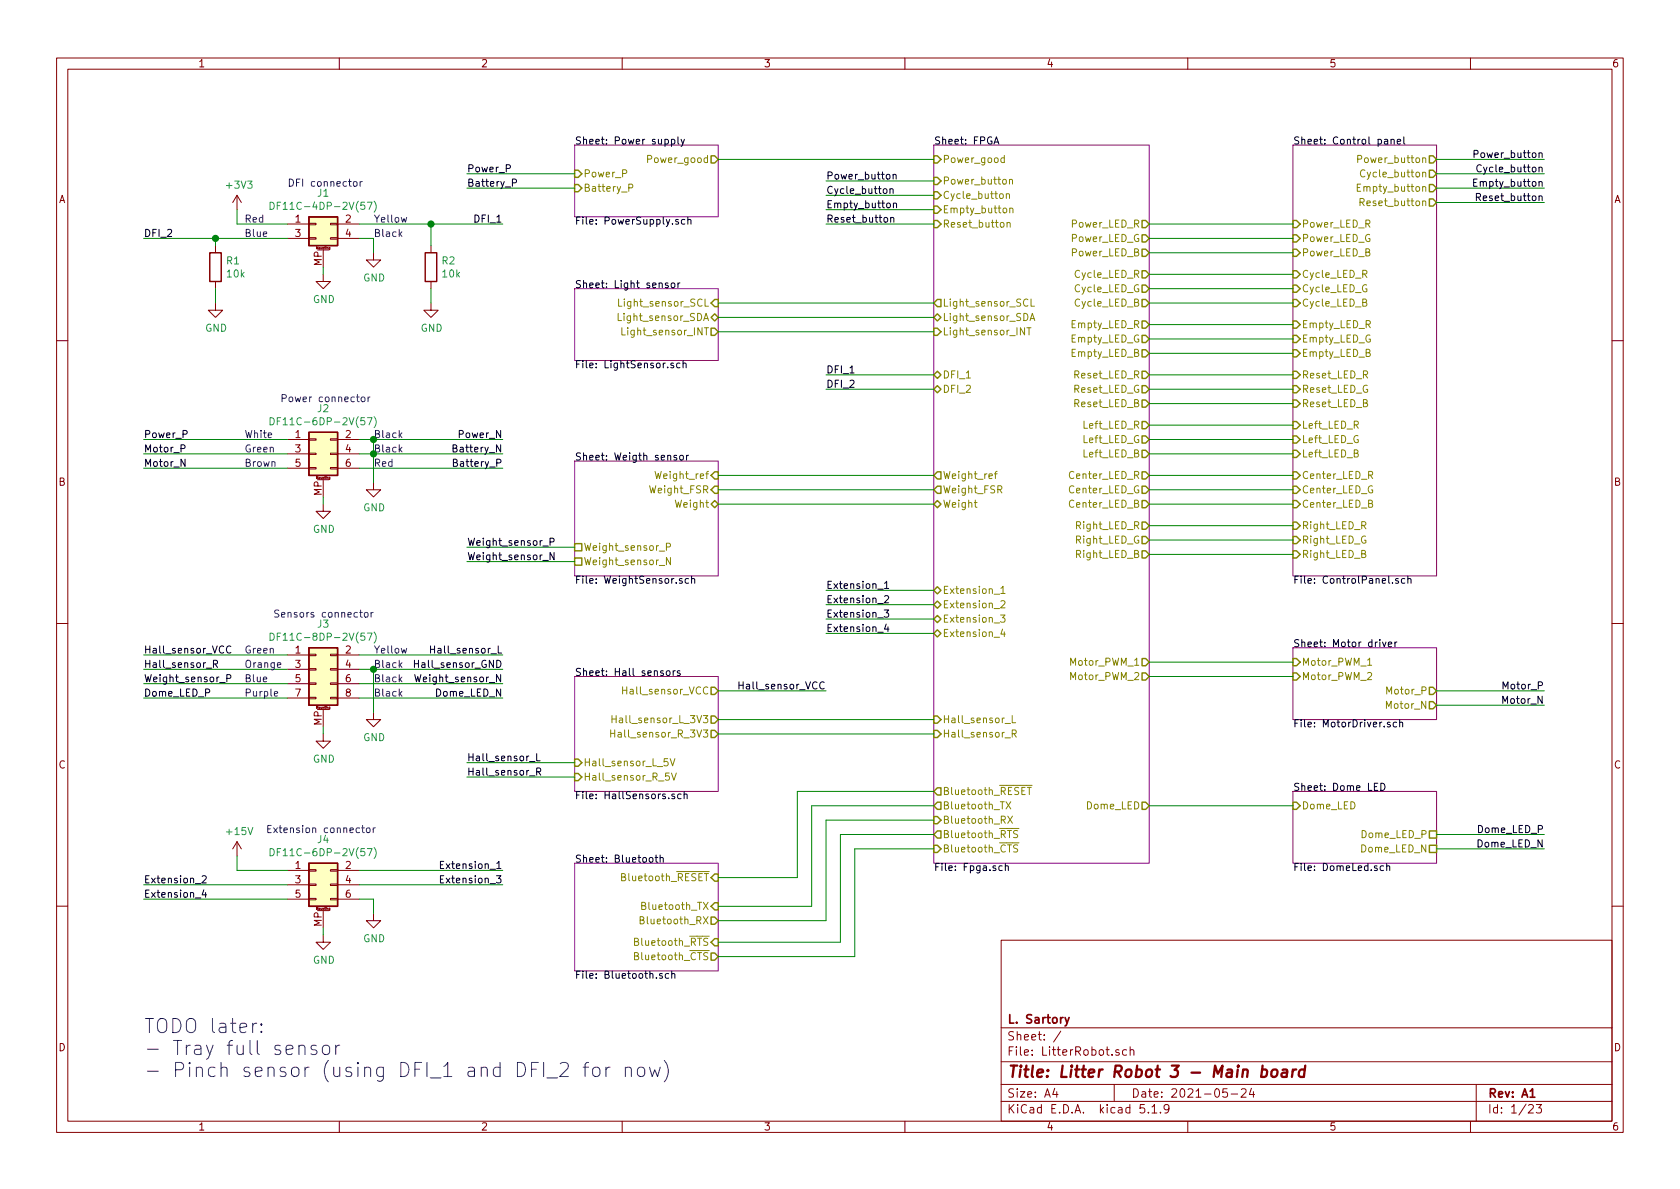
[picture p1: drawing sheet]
EESchema Schematic File Version 4
EELAYER 30 0
EELAYER END
$Descr A4 11693 8268
encoding utf-8
Sheet 1 23
Title "Litter Robot 3 - Main board"
Date "2021-05-24"
Rev "A1"
Comp "L. Sartory"
Comment1 ""
Comment2 ""
Comment3 ""
Comment4 ""
$EndDescr
$Comp
L Connector_Generic_MountingPin:Conn_02x03_Odd_Even_MountingPin J2
U 1 1
P 2200 3150
F 0 "J2" H 2250 3467 50  0000 C CNN
F 1 "DF11C-6DP-2V(57)" H 2250 3376 50  0000 C CNN
F 2 "LitterRobot:Hirose_DF11C-6DP-2V(57)" H 2200 3150 50  0001 C CNN
F 3 "https://www.hirose.com/en/product/document?clcode=CL0543-0683-4-57&productname=DF11C-6DP-2V(57)&series=DF11&documenttype=2DDrawing&lang=en&documentid=0000926113" H 2200 3150 50  0001 C CNN
F 4 "DF11C-6DP-2V(57)" H 2200 3150 50  0001 C CNN "Part_number"
	1    2200 3150
	1    0    0    -1  
$EndComp
Wire Wire Line
	2250 1850 2250 1900
$Comp
L power:GND #PWR03
U 1 1
P 2250 1900
F 0 "#PWR03" H 2250 1650 50  0001 C CNN
F 1 "GND" H 2255 1727 50  0000 C CNN
F 2 "" H 2250 1900 50  0001 C CNN
F 3 "" H 2250 1900 50  0001 C CNN
	1    2250 1900
	1    0    0    -1  
$EndComp
$Comp
L Connector_Generic_MountingPin:Conn_02x02_Odd_Even_MountingPin J1
U 1 1
P 2200 1550
F 0 "J1" H 2250 1767 50  0000 C CNN
F 1 "DF11C-4DP-2V(57)" H 2250 1676 50  0000 C CNN
F 2 "LitterRobot:Hirose_DF11C-4DP-2V(57)" H 2200 1550 50  0001 C CNN
F 3 "https://www.hirose.com/en/product/document?clcode=CL0543-0682-1-57&productname=DF11C-4DP-2V(57)&series=DF11&documenttype=2DDrawing&lang=en&documentid=0000926110" H 2200 1550 50  0001 C CNN
F 4 "DF11C-4DP-2V(57)" H 2200 1550 50  0001 C CNN "Part_number"
	1    2200 1550
	1    0    0    -1  
$EndComp
Wire Wire Line
	2250 3450 2250 3500
$Comp
L power:GND #PWR07
U 1 1
P 2250 3500
F 0 "#PWR07" H 2250 3250 50  0001 C CNN
F 1 "GND" H 2255 3327 50  0000 C CNN
F 2 "" H 2250 3500 50  0001 C CNN
F 3 "" H 2250 3500 50  0001 C CNN
	1    2250 3500
	1    0    0    -1  
$EndComp
Wire Wire Line
	2250 5050 2250 5100
$Comp
L power:GND #PWR09
U 1 1
P 2250 5100
F 0 "#PWR09" H 2250 4850 50  0001 C CNN
F 1 "GND" H 2255 4927 50  0000 C CNN
F 2 "" H 2250 5100 50  0001 C CNN
F 3 "" H 2250 5100 50  0001 C CNN
	1    2250 5100
	1    0    0    -1  
$EndComp
Text Notes 1700 1550 0    50   ~ 0
Red
Text Notes 1700 1650 0    50   ~ 0
Blue
Text Notes 2600 1550 0    50   ~ 0
Yellow
Text Notes 2600 1650 0    50   ~ 0
Black
Text Notes 2000 1300 0    50   ~ 0
DFI connector
Text Notes 1950 2800 0    50   ~ 0
Power connector
Text Notes 1700 3050 0    50   ~ 0
White
Text Notes 1700 3150 0    50   ~ 0
Green
Text Notes 1700 3250 0    50   ~ 0
Brown
Text Notes 1900 4300 0    50   ~ 0
Sensors connector
Text Notes 1700 4550 0    50   ~ 0
Green
Text Notes 1700 4650 0    50   ~ 0
Orange
Text Notes 2600 4550 0    50   ~ 0
Yellow
Text Notes 1700 4750 0    50   ~ 0
Blue
Text Notes 1700 4850 0    50   ~ 0
Purple
Text Notes 2600 4650 0    50   ~ 0
Black
Text Notes 2600 4750 0    50   ~ 0
Black
Text Notes 2600 4850 0    50   ~ 0
Black
$Comp
L power:GND #PWR08
U 1 1
P 2600 4950
F 0 "#PWR08" H 2600 4700 50  0001 C CNN
F 1 "GND" H 2605 4777 50  0000 C CNN
F 2 "" H 2600 4950 50  0001 C CNN
F 3 "" H 2600 4950 50  0001 C CNN
	1    2600 4950
	1    0    0    -1  
$EndComp
Wire Wire Line
	2500 4650 2600 4650
Text Notes 2600 3250 0    50   ~ 0
Red
Text Notes 2600 3050 0    50   ~ 0
Black
Text Notes 2600 3150 0    50   ~ 0
Black
Text Label 1000 4650 0    50   ~ 0
Hall_sensor_R
Text Label 3500 4550 2    50   ~ 0
Hall_sensor_L
$Sheet
S 4000 1000 1000 500 
U 603F1DCE
F0 "Power supply" 50
F1 "PowerSupply.sch" 50
F2 "Power_good" O R 5000 1100 50 
F3 "Power_P" I L 4000 1200 50 
F4 "Battery_P" I L 4000 1300 50 
$EndSheet
$Sheet
S 6500 1000 1500 5000
U 603F1F4D
F0 "FPGA" 50
F1 "Fpga.sch" 50
F2 "Motor_PWM_1" O R 8000 4600 50 
F3 "Motor_PWM_2" O R 8000 4700 50 
F4 "Cycle_button" I L 6500 1350 50 
F5 "Empty_button" I L 6500 1450 50 
F6 "Reset_button" I L 6500 1550 50 
F7 "Cycle_LED_R" O R 8000 1900 50 
F8 "Cycle_LED_G" O R 8000 2000 50 
F9 "Power_good" I L 6500 1100 50 
F10 "Cycle_LED_B" O R 8000 2100 50 
F11 "Empty_LED_R" O R 8000 2250 50 
F12 "Empty_LED_G" O R 8000 2350 50 
F13 "Empty_LED_B" O R 8000 2450 50 
F14 "Reset_LED_R" O R 8000 2600 50 
F15 "Reset_LED_G" O R 8000 2700 50 
F16 "Reset_LED_B" O R 8000 2800 50 
F17 "Left_LED_R" O R 8000 2950 50 
F18 "Left_LED_G" O R 8000 3050 50 
F19 "Left_LED_B" O R 8000 3150 50 
F20 "Center_LED_R" O R 8000 3300 50 
F21 "Center_LED_G" O R 8000 3400 50 
F22 "Center_LED_B" O R 8000 3500 50 
F23 "Right_LED_R" O R 8000 3650 50 
F24 "Right_LED_G" O R 8000 3750 50 
F25 "Right_LED_B" O R 8000 3850 50 
F26 "Power_button" I L 6500 1250 50 
F27 "Power_LED_B" O R 8000 1750 50 
F28 "Power_LED_G" O R 8000 1650 50 
F29 "Power_LED_R" O R 8000 1550 50 
F30 "Dome_LED" O R 8000 5600 50 
F31 "Light_sensor_SDA" B L 6500 2200 50 
F32 "Light_sensor_SCL" O L 6500 2100 50 
F33 "Light_sensor_INT" I L 6500 2300 50 
F34 "Extension_1" B L 6500 4100 50 
F35 "Extension_2" B L 6500 4200 50 
F36 "Extension_3" B L 6500 4300 50 
F37 "Extension_4" B L 6500 4400 50 
F38 "DFI_1" B L 6500 2600 50 
F39 "DFI_2" B L 6500 2700 50 
F40 "Weight" T L 6500 3500 50 
F41 "Weight_ref" O L 6500 3300 50 
F42 "Weight_FSR" O L 6500 3400 50 
F43 "Hall_sensor_L" I L 6500 5000 50 
F44 "Hall_sensor_R" I L 6500 5100 50 
F45 "Bluetooth_TX" O L 6500 5600 50 
F46 "Bluetooth_RX" I L 6500 5700 50 
F47 "Bluetooth_~CTS" I L 6500 5900 50 
F48 "Bluetooth_~RTS" O L 6500 5800 50 
F49 "Bluetooth_~RESET" O L 6500 5500 50 
$EndSheet
$Sheet
S 4000 6000 1000 750 
U 606DAA99
F0 "Bluetooth" 50
F1 "Bluetooth.sch" 50
F2 "Bluetooth_TX" I R 5000 6300 50 
F3 "Bluetooth_RX" O R 5000 6400 50 
F4 "Bluetooth_~RESET" I R 5000 6100 50 
F5 "Bluetooth_~CTS" O R 5000 6650 50 
F6 "Bluetooth_~RTS" I R 5000 6550 50 
$EndSheet
$Sheet
S 4000 3200 1000 800 
U 606A580A
F0 "Weigth sensor" 50
F1 "WeightSensor.sch" 50
F2 "Weight_sensor_P" U L 4000 3800 50 
F3 "Weight_sensor_N" U L 4000 3900 50 
F4 "Weight_ref" I R 5000 3300 50 
F5 "Weight_FSR" I R 5000 3400 50 
F6 "Weight" T R 5000 3500 50 
$EndSheet
$Sheet
S 9000 4500 1000 500 
U 603F20AB
F0 "Motor driver" 50
F1 "MotorDriver.sch" 50
F2 "Motor_PWM_1" I L 9000 4600 50 
F3 "Motor_PWM_2" I L 9000 4700 50 
F4 "Motor_P" O R 10000 4800 50 
F5 "Motor_N" O R 10000 4900 50 
$EndSheet
$Sheet
S 4000 4700 1000 800 
U 60690B6B
F0 "Hall sensors" 50
F1 "HallSensors.sch" 50
F2 "Hall_sensor_VCC" O R 5000 4800 50 
F3 "Hall_sensor_L_5V" I L 4000 5300 50 
F4 "Hall_sensor_R_5V" I L 4000 5400 50 
F5 "Hall_sensor_L_3V3" O R 5000 5000 50 
F6 "Hall_sensor_R_3V3" O R 5000 5100 50 
$EndSheet
$Sheet
S 4000 2000 1000 500 
U 60624089
F0 "Light sensor" 50
F1 "LightSensor.sch" 50
F2 "Light_sensor_SDA" B R 5000 2200 50 
F3 "Light_sensor_SCL" I R 5000 2100 50 
F4 "Light_sensor_INT" O R 5000 2300 50 
$EndSheet
$Sheet
S 9000 5500 1000 500 
U 60779D3B
F0 "Dome LED" 50
F1 "DomeLed.sch" 50
F2 "Dome_LED" I L 9000 5600 50 
F3 "Dome_LED_P" U R 10000 5800 50 
F4 "Dome_LED_N" U R 10000 5900 50 
$EndSheet
$Sheet
S 9000 1000 1000 3000
U 603E03AA
F0 "Control panel" 50
F1 "ControlPanel.sch" 50
F2 "Power_button" O R 10000 1100 50 
F3 "Cycle_button" O R 10000 1200 50 
F4 "Empty_button" O R 10000 1300 50 
F5 "Reset_button" O R 10000 1400 50 
F6 "Power_LED_R" I L 9000 1550 50 
F7 "Power_LED_G" I L 9000 1650 50 
F8 "Power_LED_B" I L 9000 1750 50 
F9 "Cycle_LED_R" I L 9000 1900 50 
F10 "Cycle_LED_G" I L 9000 2000 50 
F11 "Cycle_LED_B" I L 9000 2100 50 
F12 "Empty_LED_R" I L 9000 2250 50 
F13 "Empty_LED_G" I L 9000 2350 50 
F14 "Empty_LED_B" I L 9000 2450 50 
F15 "Reset_LED_R" I L 9000 2600 50 
F16 "Reset_LED_G" I L 9000 2700 50 
F17 "Reset_LED_B" I L 9000 2800 50 
F18 "Left_LED_R" I L 9000 2950 50 
F19 "Left_LED_G" I L 9000 3050 50 
F20 "Left_LED_B" I L 9000 3150 50 
F21 "Center_LED_R" I L 9000 3300 50 
F22 "Center_LED_G" I L 9000 3400 50 
F23 "Center_LED_B" I L 9000 3500 50 
F24 "Right_LED_R" I L 9000 3650 50 
F25 "Right_LED_G" I L 9000 3750 50 
F26 "Right_LED_B" I L 9000 3850 50 
$EndSheet
Wire Wire Line
	2250 6450 2250 6500
$Comp
L power:GND #PWR012
U 1 1
P 2250 6500
F 0 "#PWR012" H 2250 6250 50  0001 C CNN
F 1 "GND" H 2255 6327 50  0000 C CNN
F 2 "" H 2250 6500 50  0001 C CNN
F 3 "" H 2250 6500 50  0001 C CNN
	1    2250 6500
	1    0    0    -1  
$EndComp
Text Notes 1850 5800 0    50   ~ 0
Extension connector
Text Label 1000 3150 0    50   ~ 0
Motor_P
Text Label 1000 3250 0    50   ~ 0
Motor_N
$Comp
L Connector_Generic_MountingPin:Conn_02x03_Odd_Even_MountingPin J4
U 1 1
P 2200 6150
F 0 "J4" H 2250 6467 50  0000 C CNN
F 1 "DF11C-6DP-2V(57)" H 2250 6376 50  0000 C CNN
F 2 "LitterRobot:Hirose_DF11C-6DP-2V(57)" H 2200 6150 50  0001 C CNN
F 3 "https://www.hirose.com/en/product/document?clcode=CL0543-0683-4-57&productname=DF11C-6DP-2V(57)&series=DF11&documenttype=2DDrawing&lang=en&documentid=0000926113" H 2200 6150 50  0001 C CNN
F 4 "DF11C-6DP-2V(57)" H 2200 6150 50  0001 C CNN "Part_number"
	1    2200 6150
	1    0    0    -1  
$EndComp
$Comp
L power:GND #PWR02
U 1 1
P 2600 1750
F 0 "#PWR02" H 2600 1500 50  0001 C CNN
F 1 "GND" H 2605 1577 50  0000 C CNN
F 2 "" H 2600 1750 50  0001 C CNN
F 3 "" H 2600 1750 50  0001 C CNN
	1    2600 1750
	1    0    0    -1  
$EndComp
Wire Wire Line
	2500 1650 2600 1650
Wire Wire Line
	2600 1650 2600 1750
Text Label 3500 3250 2    50   ~ 0
Battery_P
Wire Wire Line
	1000 3150 2000 3150
Wire Wire Line
	1000 3250 2000 3250
Wire Wire Line
	2500 3250 3500 3250
Wire Wire Line
	1000 4650 2000 4650
Wire Wire Line
	2500 4550 3500 4550
$Comp
L Connector_Generic_MountingPin:Conn_02x04_Odd_Even_MountingPin J3
U 1 1
P 2200 4650
F 0 "J3" H 2250 4967 50  0000 C CNN
F 1 "DF11C-8DP-2V(57)" H 2250 4876 50  0000 C CNN
F 2 "LitterRobot:Hirose_DF11C-8DP-2V(57)" H 2200 4650 50  0001 C CNN
F 3 "https://www.hirose.com/en/product/document?clcode=CL0543-0684-7-57&productname=DF11C-8DP-2V(57)&series=DF11&documenttype=2DDrawing&lang=en&documentid=0000999153" H 2200 4650 50  0001 C CNN
F 4 "DF11C-8DP-2V(57)" H 2200 4650 50  0001 C CNN "Part_number"
	1    2200 4650
	1    0    0    -1  
$EndComp
Text Label 3500 3150 2    50   ~ 0
Battery_N
Wire Wire Line
	10000 4900 10750 4900
Text Label 10750 4800 2    50   ~ 0
Motor_P
Text Label 10750 4900 2    50   ~ 0
Motor_N
Wire Wire Line
	10000 4800 10750 4800
$Comp
L power:+3V3 #PWR01
U 1 1
P 1650 1450
F 0 "#PWR01" H 1650 1300 50  0001 C CNN
F 1 "+3V3" H 1665 1623 50  0000 C CNN
F 2 "" H 1650 1450 50  0001 C CNN
F 3 "" H 1650 1450 50  0001 C CNN
	1    1650 1450
	1    0    0    -1  
$EndComp
Wire Wire Line
	2000 1550 1650 1550
Wire Wire Line
	1650 1550 1650 1450
Wire Wire Line
	2000 6050 1650 6050
Wire Wire Line
	1650 6050 1650 5950
$Comp
L power:GND #PWR011
U 1 1
P 2600 6350
F 0 "#PWR011" H 2600 6100 50  0001 C CNN
F 1 "GND" H 2605 6177 50  0000 C CNN
F 2 "" H 2600 6350 50  0001 C CNN
F 3 "" H 2600 6350 50  0001 C CNN
	1    2600 6350
	1    0    0    -1  
$EndComp
Wire Wire Line
	2500 6250 2600 6250
Wire Wire Line
	2600 6250 2600 6350
Wire Wire Line
	2500 6050 3500 6050
Wire Wire Line
	2500 6150 3500 6150
Wire Wire Line
	1000 6150 2000 6150
Wire Wire Line
	1000 6250 2000 6250
Text Label 3500 6050 2    50   ~ 0
Extension_1
Text Label 1000 6150 0    50   ~ 0
Extension_2
Text Label 3500 6150 2    50   ~ 0
Extension_3
Text Label 1000 6250 0    50   ~ 0
Extension_4
Wire Wire Line
	2600 4650 3500 4650
Connection ~ 2600 4650
Text Label 3500 4650 2    50   ~ 0
Hall_sensor_GND
Wire Wire Line
	1000 4550 2000 4550
Text Label 1000 4550 0    50   ~ 0
Hall_sensor_VCC
Wire Wire Line
	2000 4850 1000 4850
Wire Wire Line
	2500 4850 3500 4850
Wire Wire Line
	10000 1200 10750 1200
Text Label 10750 1100 2    50   ~ 0
Power_button
Text Label 10750 1200 2    50   ~ 0
Cycle_button
Wire Wire Line
	10000 1100 10750 1100
Wire Wire Line
	10000 1400 10750 1400
Text Label 10750 1300 2    50   ~ 0
Empty_button
Text Label 10750 1400 2    50   ~ 0
Reset_button
Wire Wire Line
	10000 1300 10750 1300
Wire Wire Line
	6500 1350 5750 1350
Text Label 5750 1250 0    50   ~ 0
Power_button
Text Label 5750 1350 0    50   ~ 0
Cycle_button
Wire Wire Line
	6500 1250 5750 1250
Wire Wire Line
	6500 1550 5750 1550
Text Label 5750 1450 0    50   ~ 0
Empty_button
Text Label 5750 1550 0    50   ~ 0
Reset_button
Wire Wire Line
	6500 1450 5750 1450
Wire Wire Line
	1000 4750 2000 4750
Text Label 1000 4750 0    50   ~ 0
Weight_sensor_P
Wire Wire Line
	2500 1550 3000 1550
Wire Wire Line
	1000 1650 1500 1650
Text Label 1000 1650 0    50   ~ 0
DFI_2
Text Label 3500 1550 2    50   ~ 0
DFI_1
Text Notes 1000 7500 0    98   ~ 0
TODO later:\n- Tray full sensor\n- Pinch sensor (using DFI_1 and DFI_2 for now)
Text Label 1000 4850 0    50   ~ 0
Dome_LED_P
Text Label 3500 4750 2    50   ~ 0
Weight_sensor_N
Text Label 3500 4850 2    50   ~ 0
Dome_LED_N
$Comp
L power:+15V #PWR010
U 1 1
P 1650 5950
F 0 "#PWR010" H 1650 5800 50  0001 C CNN
F 1 "+15V" H 1665 6123 50  0000 C CNN
F 2 "" H 1650 5950 50  0001 C CNN
F 3 "" H 1650 5950 50  0001 C CNN
	1    1650 5950
	1    0    0    -1  
$EndComp
Wire Wire Line
	6500 4200 5750 4200
Wire Wire Line
	6500 4100 5750 4100
Wire Wire Line
	6500 4400 5750 4400
Wire Wire Line
	6500 4300 5750 4300
Text Label 5750 4100 0    50   ~ 0
Extension_1
Text Label 5750 4200 0    50   ~ 0
Extension_2
Text Label 5750 4300 0    50   ~ 0
Extension_3
Text Label 5750 4400 0    50   ~ 0
Extension_4
Wire Wire Line
	4000 1300 3250 1300
Wire Wire Line
	4000 1200 3250 1200
Text Label 3250 1200 0    50   ~ 0
Power_P
Text Label 3250 1300 0    50   ~ 0
Battery_P
Wire Wire Line
	1000 3050 2000 3050
Text Label 1000 3050 0    50   ~ 0
Power_P
Text Label 3500 3050 2    50   ~ 0
Power_N
$Comp
L power:GND #PWR06
U 1 1
P 2600 3350
F 0 "#PWR06" H 2600 3100 50  0001 C CNN
F 1 "GND" H 2605 3177 50  0000 C CNN
F 2 "" H 2600 3350 50  0001 C CNN
F 3 "" H 2600 3350 50  0001 C CNN
	1    2600 3350
	1    0    0    -1  
$EndComp
Wire Wire Line
	2600 3150 3500 3150
Wire Wire Line
	2500 3150 2600 3150
Connection ~ 2600 3150
Wire Wire Line
	2600 3150 2600 3350
Wire Wire Line
	3500 3050 2600 3050
Wire Wire Line
	2500 3050 2600 3050
Connection ~ 2600 3050
Wire Wire Line
	2600 3050 2600 3150
$Comp
L Device:R R?
U 1 1
P 1500 1850
AR Path="/603F20AB/6068BE20" Ref="R?"  Part="1" 
AR Path="/603F1DCE/6068BE20" Ref="R?"  Part="1" 
AR Path="/60624089/6068BE20" Ref="R?"  Part="1" 
AR Path="/603F1F4D/60647CC2/6068BE20" Ref="R?"  Part="1" 
AR Path="/6068BE20" Ref="R1"  Part="1" 
F 0 "R1" H 1570 1896 50  0000 L CNN
F 1 "10k" H 1570 1805 50  0000 L CNN
F 2 "Resistor_SMD:R_0603_1608Metric" V 1430 1850 50  0001 C CNN
F 3 "https://www.bourns.com/docs/product-datasheets/CRxxxxx.pdf" H 1500 1850 50  0001 C CNN
F 4 "CR0603-FX-1002ELF" H 1500 1850 50  0001 C CNN "Part_number"
	1    1500 1850
	1    0    0    -1  
$EndComp
$Comp
L Device:R R?
U 1 1
P 3000 1850
AR Path="/603F20AB/6068EA07" Ref="R?"  Part="1" 
AR Path="/603F1DCE/6068EA07" Ref="R?"  Part="1" 
AR Path="/60624089/6068EA07" Ref="R?"  Part="1" 
AR Path="/603F1F4D/60647CC2/6068EA07" Ref="R?"  Part="1" 
AR Path="/6068EA07" Ref="R2"  Part="1" 
F 0 "R2" H 3070 1896 50  0000 L CNN
F 1 "10k" H 3070 1805 50  0000 L CNN
F 2 "Resistor_SMD:R_0603_1608Metric" V 2930 1850 50  0001 C CNN
F 3 "https://www.bourns.com/docs/product-datasheets/CRxxxxx.pdf" H 3000 1850 50  0001 C CNN
F 4 "CR0603-FX-1002ELF" H 3000 1850 50  0001 C CNN "Part_number"
	1    3000 1850
	1    0    0    -1  
$EndComp
$Comp
L power:GND #PWR04
U 1 1
P 1500 2100
F 0 "#PWR04" H 1500 1850 50  0001 C CNN
F 1 "GND" H 1505 1927 50  0000 C CNN
F 2 "" H 1500 2100 50  0001 C CNN
F 3 "" H 1500 2100 50  0001 C CNN
	1    1500 2100
	1    0    0    -1  
$EndComp
$Comp
L power:GND #PWR05
U 1 1
P 3000 2100
F 0 "#PWR05" H 3000 1850 50  0001 C CNN
F 1 "GND" H 3005 1927 50  0000 C CNN
F 2 "" H 3000 2100 50  0001 C CNN
F 3 "" H 3000 2100 50  0001 C CNN
	1    3000 2100
	1    0    0    -1  
$EndComp
Wire Wire Line
	3000 2100 3000 2000
Wire Wire Line
	3000 1700 3000 1550
Connection ~ 3000 1550
Wire Wire Line
	3000 1550 3500 1550
Wire Wire Line
	1500 2100 1500 2000
Wire Wire Line
	1500 1700 1500 1650
Connection ~ 1500 1650
Wire Wire Line
	1500 1650 2000 1650
Wire Wire Line
	6500 2700 5750 2700
Wire Wire Line
	6500 2600 5750 2600
Text Label 5750 2600 0    50   ~ 0
DFI_1
Text Label 5750 2700 0    50   ~ 0
DFI_2
Wire Wire Line
	2600 4650 2600 4950
Wire Wire Line
	2500 4750 3500 4750
Wire Wire Line
	4000 3900 3250 3900
Wire Wire Line
	4000 3800 3250 3800
Text Label 3250 3800 0    50   ~ 0
Weight_sensor_P
Text Label 3250 3900 0    50   ~ 0
Weight_sensor_N
Wire Wire Line
	4000 5400 3250 5400
Wire Wire Line
	4000 5300 3250 5300
Text Label 3250 5300 0    50   ~ 0
Hall_sensor_L
Text Label 3250 5400 0    50   ~ 0
Hall_sensor_R
Wire Wire Line
	5750 4800 5000 4800
Text Label 5750 4800 2    50   ~ 0
Hall_sensor_VCC
Wire Wire Line
	5000 1100 6500 1100
Wire Wire Line
	5000 2100 6500 2100
Wire Wire Line
	5000 2200 6500 2200
Wire Wire Line
	5000 2300 6500 2300
Wire Wire Line
	5000 3300 6500 3300
Wire Wire Line
	5000 3400 6500 3400
Wire Wire Line
	5000 3500 6500 3500
Wire Wire Line
	5000 5000 6500 5000
Wire Wire Line
	5000 5100 6500 5100
Wire Wire Line
	9000 1550 8000 1550
Wire Wire Line
	9000 1650 8000 1650
Wire Wire Line
	9000 1750 8000 1750
Wire Wire Line
	9000 1900 8000 1900
Wire Wire Line
	9000 2000 8000 2000
Wire Wire Line
	9000 2100 8000 2100
Wire Wire Line
	9000 2250 8000 2250
Wire Wire Line
	9000 2350 8000 2350
Wire Wire Line
	9000 2450 8000 2450
Wire Wire Line
	9000 2600 8000 2600
Wire Wire Line
	9000 2700 8000 2700
Wire Wire Line
	9000 2800 8000 2800
Wire Wire Line
	9000 2950 8000 2950
Wire Wire Line
	9000 3050 8000 3050
Wire Wire Line
	9000 3150 8000 3150
Wire Wire Line
	9000 3300 8000 3300
Wire Wire Line
	9000 3400 8000 3400
Wire Wire Line
	9000 3500 8000 3500
Wire Wire Line
	9000 3650 8000 3650
Wire Wire Line
	9000 3750 8000 3750
Wire Wire Line
	9000 3850 8000 3850
Wire Wire Line
	9000 4600 8000 4600
Wire Wire Line
	9000 4700 8000 4700
Wire Wire Line
	8000 5600 9000 5600
Wire Wire Line
	10000 5900 10750 5900
Text Label 10750 5800 2    50   ~ 0
Dome_LED_P
Text Label 10750 5900 2    50   ~ 0
Dome_LED_N
Wire Wire Line
	10000 5800 10750 5800
Wire Wire Line
	5000 6100 5550 6100
Wire Wire Line
	5550 6100 5550 5500
Wire Wire Line
	5550 5500 6500 5500
Wire Wire Line
	5000 6300 5650 6300
Wire Wire Line
	5650 6300 5650 5600
Wire Wire Line
	5650 5600 6500 5600
Wire Wire Line
	6500 5700 5750 5700
Wire Wire Line
	5750 5700 5750 6400
Wire Wire Line
	5750 6400 5000 6400
Wire Wire Line
	5000 6550 5850 6550
Wire Wire Line
	5850 6550 5850 5800
Wire Wire Line
	5850 5800 6500 5800
Wire Wire Line
	6500 5900 5950 5900
Wire Wire Line
	5950 5900 5950 6650
Wire Wire Line
	5950 6650 5000 6650
$EndSCHEMATC
